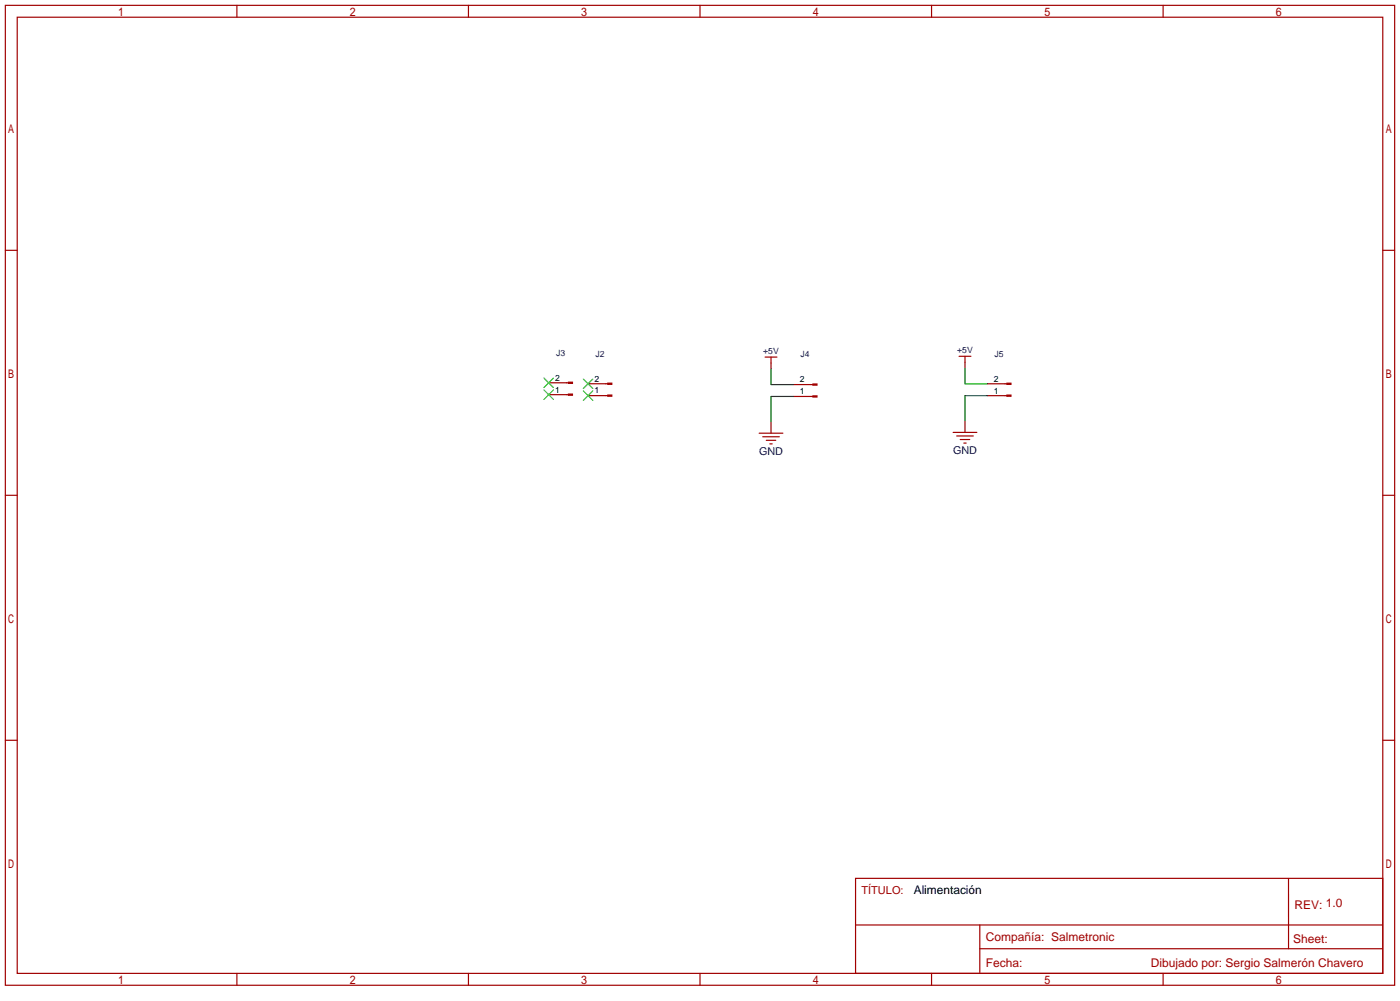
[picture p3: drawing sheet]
<svg xmlns="http://www.w3.org/2000/svg" width="299mm" height="214mm" viewBox="0 0 299 214" stroke-linecap="round" stroke-linejoin="round" font-family="sans-serif">
<g fill="none" stroke="#a10000" stroke-width=".25">
<path d="M1.1 1.1h297.2v209.6h-297.2zM3.7 3.7h292.1v204.5h-292.1zM50.7 1.1v2.6M100.2 1.1v2.6M149.7 1.1v2.6M199.3 1.1v2.6M248.8 1.1v2.6M1.1 53.5h2.6M295.8 53.5h2.5M163.7 76.4h2.5M164.9 76.4v1.2M205.1 76.2h2.6"/>
<path d="M206.4 76.2v1.3M121.2 81.9h.4M121.2 84.4h.4M121.6 81.7h.9v.3h-.9zM121.6 84.3h.9v.2h-.9zM129.6 82.1h.4M129.6 84.6h.4M130 81.9h.9v.3h-.9zM130 84.5h.9v.2h-.9zM162.4 92.6h5.1M163.1 93.4h3.6M163.9 94.2h2"/>
<path d="M164.7 94.9h.5M173.5 82.2h.4M173.5 84.8h.4M173.9 82.1h.9v.3h-.9zM173.9 84.7h.9v.2h-.9zM203.9 92.5h5.1M204.6 93.2h3.6M205.4 94h2M206.2 94.8h.5M215 82.1h.4M215 84.6h.4M215.4 81.9h.8v.3h-.8z"/>
<path d="M215.4 84.5h.8v.2h-.8zM1.1 105.9h2.6M295.8 105.9h2.5M1.1 158.3h2.6M295.8 158.3h2.5M183 187.8h112.8v20.4h-112.8zM183 197.8h112.7M209.6 197.8v10.2M275.6 187.9v15M50.7 208.2v2.5M100.2 208.2v2.5M149.7 208.2v2.5"/>
<path d="M199.3 208.2v2.5M209.6 202.9h86.1M248.8 208.2v2.5"/>
</g>
<path d="M164.9 77.6v1.3M206.4 77.5v1.2M117.4 84.4h3.8M117.4 81.9h3.8M125.8 84.6h3.8M125.8 82.1h3.8M164.9 90.1v2.5M169.7 84.8h3.8M169.7 82.2h3.8M206.4 89.9v2.6M211.2 84.6h3.8M211.2 82.1h3.8" fill="none" stroke="#870000" stroke-width=".25"/>
<path d="M116.4 83.4l2 2M116.4 80.8l2 2.1M118.4 83.4l-2 2M118.4 80.8l-2 2.1M124.8 83.6l2 2M124.8 81l2 2.1M126.8 83.6l-2 2M126.8 81l-2 2.1" fill="none" stroke="#3c3" stroke-width=".25"/>
<path d="M164.9 78.9v3.3h4.8M206.4 78.7v3.4h4.8M169.7 84.8h-4.8v5.3M211.2 84.6h-4.8v5.3" fill="none" stroke="#008700" stroke-width=".25"/>
<g font-size="2.6" fill="#a00000">
<text x="276.9" y="194.4">REV: 1.0</text>
<text x="210.9" y="201.3">Compañía: Salmetronic</text>
<text x="276.6" y="201.7">Sheet:</text>
<text x="210.9" y="206.8">Fecha:</text>
<text x="246.2" y="206.9">Dibujado por: Sergio Salmerón Chavero</text>
</g>
<text font-size="2.5" x="195.5" y="191.2">Alimentación</text>
<text font-size="2.4" fill="#a00000" x="184.3" y="191.1">TÍTULO:</text>
<g font-size="2.3" fill="#000080">
<text x="162.4" y="97.3">GND</text>
<text x="203.9" y="97.1">GND</text>
</g>
<g font-size="1.8" fill="#000080">
<text x="118.9" y="76.1">J3</text>
<text x="127.4" y="76.3">J2</text>
<text x="163.3" y="75.6">+5V</text>
<text x="171.2" y="76.4">J4</text>
<text x="204.7" y="75.5">+5V</text>
<text x="212.7" y="76.3">J5</text>
</g>
<g font-size="1.8">
<text x="118.8" y="83.9">1</text>
<text x="118.8" y="81.4">2</text>
<text x="127.2" y="81.6">2</text>
<text x="171.1" y="81.8">2</text>
<text x="212.6" y="81.6">2</text>
<text x="127.2" y="84.1">1</text>
<text x="171.1" y="84.3">1</text>
<text x="212.6" y="84.2">1</text>
</g>
</svg>
